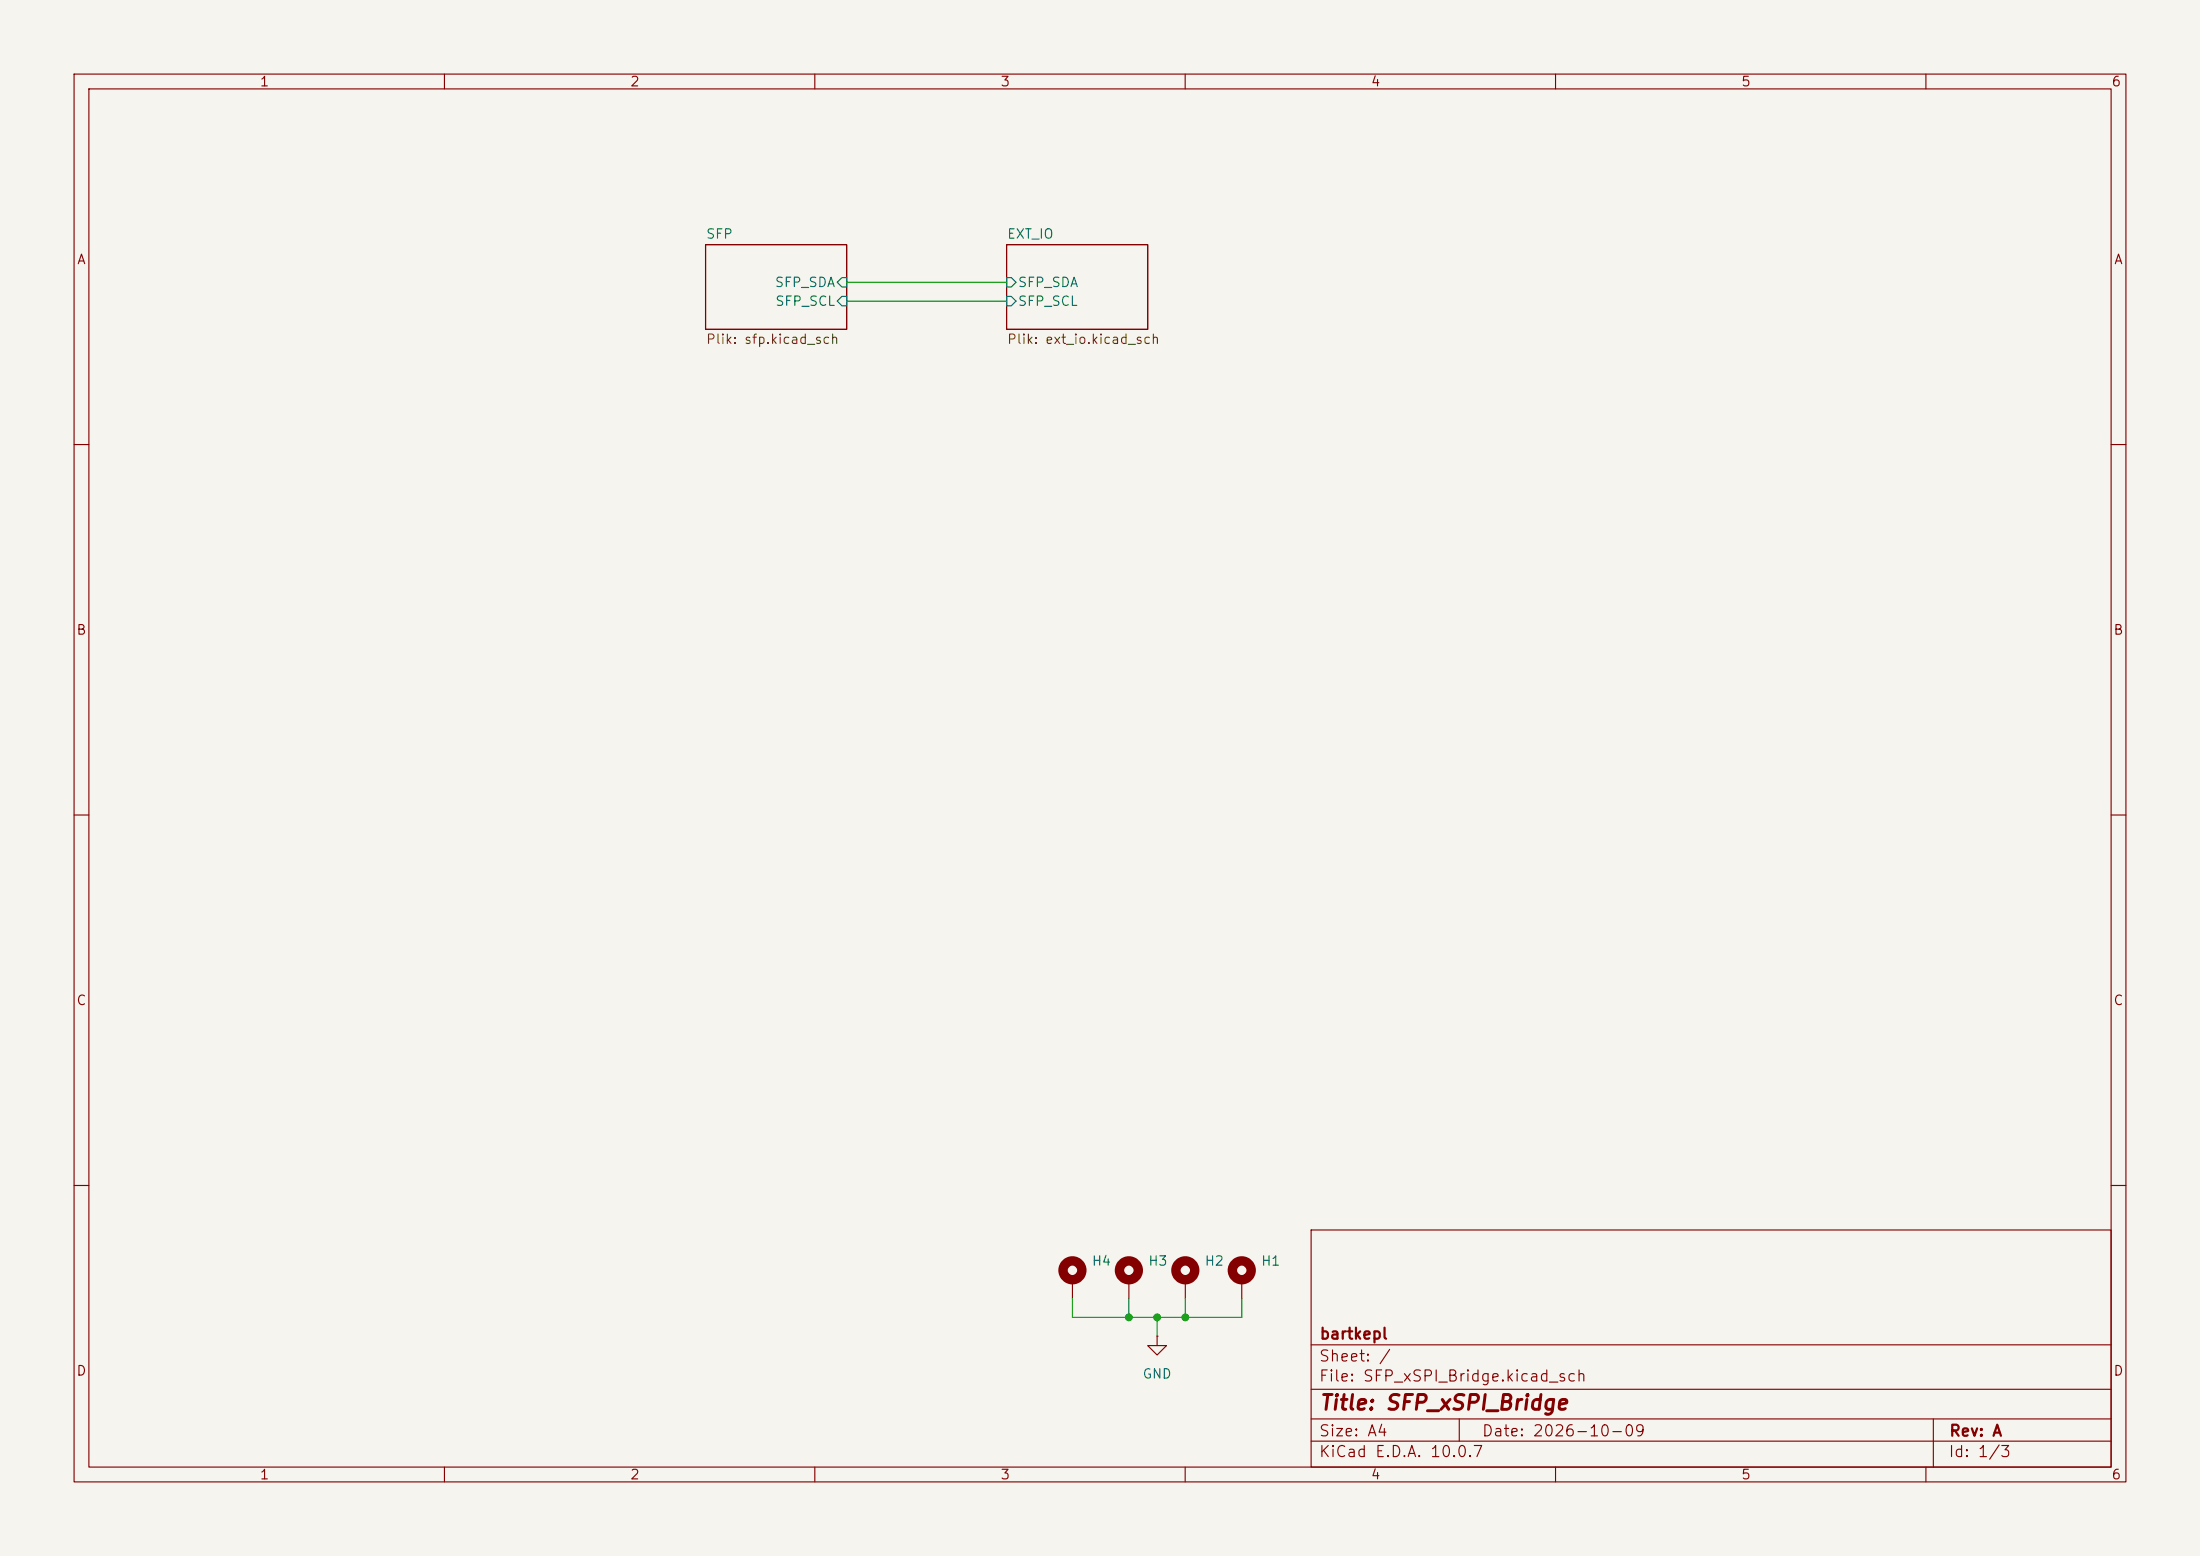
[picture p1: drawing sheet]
(kicad_sch
 (version 20260306)
 (generator "eeschema")
 (generator_version "10.0")
 (paper "A4")
 (title_block
  (title "SFP_xSPI_Bridge")
  (date "2026-10-09")
  (rev "A")
  (company "bartkepl"))
 (lib_symbols
  (symbol "Mechanical:MountingHole_Pad"
   (pin_numbers (hide yes))
   (pin_names
    (offset 1.016) (hide yes)) (exclude_from_sim no) (in_bom no) (on_board yes)
   (in_pos_files yes)
   (duplicate_pin_numbers_are_jumpers no)
   (property "Reference" "H" (at 0 6.35 0) (show_name no) (do_not_autoplace no) (effects (font (size 1.27 1.27))))
   (property "Value" "MountingHole_Pad" (at 0 4.445 0) (show_name no) (do_not_autoplace no) (effects (font (size 1.27 1.27))))
   (property "Footprint" "" (at 0 0 0) (show_name no) (do_not_autoplace no) (hide yes) (effects (font (size 1.27 1.27))))
   (property "Datasheet" "" (at 0 0 0) (show_name no) (do_not_autoplace no) (hide yes) (effects (font (size 1.27 1.27))))
   (property "Description" "Mounting Hole with connection" (at 0 0 0) (show_name no) (do_not_autoplace no) (hide yes) (effects (font (size 1.27 1.27))))
   (symbol "MountingHole_Pad_0_1"
    (circle (center 0 1.27) (radius 1.27) (stroke (width 1.27) (type default)) (fill (type none))))
   (symbol "MountingHole_Pad_1_1"
    (pin input line (at 0 -2.54 90) (length 2.54) (name "1" (effects (font (size 1.27 1.27)))) (number "1" (effects (font (size 1.27 1.27))))))
   (embedded_fonts no))
  (symbol "power:GND"
   (power global)
   (pin_numbers (hide yes))
   (pin_names
    (offset 0) (hide yes)) (exclude_from_sim no) (in_bom yes) (on_board yes)
   (in_pos_files yes)
   (duplicate_pin_numbers_are_jumpers no)
   (property "Reference" "#PWR" (at 0 -6.35 0) (show_name no) (do_not_autoplace no) (hide yes) (effects (font (size 1.27 1.27))))
   (property "Value" "GND" (at 0 -3.81 0) (show_name no) (do_not_autoplace no) (effects (font (size 1.27 1.27))))
   (property "Footprint" "" (at 0 0 0) (show_name no) (do_not_autoplace no) (hide yes) (effects (font (size 1.27 1.27))))
   (property "Datasheet" "" (at 0 0 0) (show_name no) (do_not_autoplace no) (hide yes) (effects (font (size 1.27 1.27))))
   (property "Description" "Power symbol creates a global label with name \"GND\" , ground" (at 0 0 0) (show_name no) (do_not_autoplace no) (hide yes) (effects (font (size 1.27 1.27))))
   (symbol "GND_0_1"
    (polyline (pts (xy 0 0) (xy 0 -1.27) (xy 1.27 -1.27) (xy 0 -2.54) (xy -1.27 -1.27) (xy 0 -1.27)) (stroke (width 0) (type default)) (fill (type none))))
   (symbol "GND_1_1"
    (pin power_in line (at 0 0 270) (length 0) (name "" (effects (font (size 1.27 1.27)))) (number "1" (effects (font (size 1.27 1.27))))))
   (embedded_fonts no)))
 (junction
  (at 160.02 177.8)
  (diameter 0)
  (color 0 0 0 0))
 (junction
  (at 152.4 177.8)
  (diameter 0)
  (color 0 0 0 0))
 (junction
  (at 156.21 177.8)
  (diameter 0)
  (color 0 0 0 0))
 (wire
  (pts (xy 144.78 175.26) (xy 144.78 177.8))
  (stroke (width 0) (type default)))
 (wire
  (pts (xy 152.4 177.8) (xy 152.4 175.26))
  (stroke (width 0) (type default)))
 (wire
  (pts (xy 156.21 177.8) (xy 160.02 177.8))
  (stroke (width 0) (type default)))
 (wire
  (pts (xy 167.64 175.26) (xy 167.64 177.8))
  (stroke (width 0) (type default)))
 (wire
  (pts (xy 167.64 177.8) (xy 160.02 177.8))
  (stroke (width 0) (type default)))
 (wire
  (pts (xy 114.3 40.64) (xy 135.89 40.64))
  (stroke (width 0) (type default)))
 (wire
  (pts (xy 156.21 177.8) (xy 152.4 177.8))
  (stroke (width 0) (type default)))
 (wire
  (pts (xy 114.3 38.1) (xy 135.89 38.1))
  (stroke (width 0) (type default)))
 (wire
  (pts (xy 156.21 177.8) (xy 156.21 180.34))
  (stroke (width 0) (type default)))
 (wire
  (pts (xy 160.02 175.26) (xy 160.02 177.8))
  (stroke (width 0) (type default)))
 (wire
  (pts (xy 144.78 177.8) (xy 152.4 177.8))
  (stroke (width 0) (type default)))
 (symbol
  (lib_id "Mechanical:MountingHole_Pad")
  (at 160.02 172.72 0)
  (unit 1)
  (body_style 1)
  (exclude_from_sim no)
  (in_bom no)
  (on_board yes)
  (in_pos_files yes)
  (dnp no)
  (fields_autoplaced yes)
  (property "Reference" "H2" (at 162.56 170.1799 0) (show_name no) (do_not_autoplace no) (effects (font (size 1.27 1.27)) (justify left)))
  (property "Value" "MountingHole_Pad" (at 162.56 172.7199 0) (hide yes) (show_name no) (do_not_autoplace no) (effects (font (size 1.27 1.27)) (justify left)))
  (property "Footprint" "MountingHole:MountingHole_2.7mm_M2.5_DIN965_Pad" (at 160.02 172.72 0) (hide yes) (show_name no) (do_not_autoplace no) (effects (font (size 1.27 1.27))))
  (property "Datasheet" "" (at 160.02 172.72 0) (hide yes) (show_name no) (do_not_autoplace no) (effects (font (size 1.27 1.27))))
  (property "Description" "Mounting Hole with connection" (at 160.02 172.72 0) (hide yes) (show_name no) (do_not_autoplace no) (effects (font (size 1.27 1.27))))
  (pin "1"))
 (symbol
  (lib_id "Mechanical:MountingHole_Pad")
  (at 152.4 172.72 0)
  (unit 1)
  (body_style 1)
  (exclude_from_sim no)
  (in_bom no)
  (on_board yes)
  (in_pos_files yes)
  (dnp no)
  (fields_autoplaced yes)
  (property "Reference" "H3" (at 154.94 170.1799 0) (show_name no) (do_not_autoplace no) (effects (font (size 1.27 1.27)) (justify left)))
  (property "Value" "MountingHole_Pad" (at 154.94 172.7199 0) (hide yes) (show_name no) (do_not_autoplace no) (effects (font (size 1.27 1.27)) (justify left)))
  (property "Footprint" "MountingHole:MountingHole_2.7mm_M2.5_DIN965_Pad" (at 152.4 172.72 0) (hide yes) (show_name no) (do_not_autoplace no) (effects (font (size 1.27 1.27))))
  (property "Datasheet" "" (at 152.4 172.72 0) (hide yes) (show_name no) (do_not_autoplace no) (effects (font (size 1.27 1.27))))
  (property "Description" "Mounting Hole with connection" (at 152.4 172.72 0) (hide yes) (show_name no) (do_not_autoplace no) (effects (font (size 1.27 1.27))))
  (pin "1"))
 (symbol
  (lib_id "Mechanical:MountingHole_Pad")
  (at 144.78 172.72 0)
  (unit 1)
  (body_style 1)
  (exclude_from_sim no)
  (in_bom no)
  (on_board yes)
  (in_pos_files yes)
  (dnp no)
  (fields_autoplaced yes)
  (property "Reference" "H4" (at 147.32 170.1799 0) (show_name no) (do_not_autoplace no) (effects (font (size 1.27 1.27)) (justify left)))
  (property "Value" "MountingHole_Pad" (at 147.32 172.7199 0) (hide yes) (show_name no) (do_not_autoplace no) (effects (font (size 1.27 1.27)) (justify left)))
  (property "Footprint" "MountingHole:MountingHole_2.7mm_M2.5_DIN965_Pad" (at 144.78 172.72 0) (hide yes) (show_name no) (do_not_autoplace no) (effects (font (size 1.27 1.27))))
  (property "Datasheet" "" (at 144.78 172.72 0) (hide yes) (show_name no) (do_not_autoplace no) (effects (font (size 1.27 1.27))))
  (property "Description" "Mounting Hole with connection" (at 144.78 172.72 0) (hide yes) (show_name no) (do_not_autoplace no) (effects (font (size 1.27 1.27))))
  (pin "1"))
 (symbol
  (lib_id "Mechanical:MountingHole_Pad")
  (at 167.64 172.72 0)
  (unit 1)
  (body_style 1)
  (exclude_from_sim no)
  (in_bom no)
  (on_board yes)
  (in_pos_files yes)
  (dnp no)
  (fields_autoplaced yes)
  (property "Reference" "H1" (at 170.18 170.1799 0) (show_name no) (do_not_autoplace no) (effects (font (size 1.27 1.27)) (justify left)))
  (property "Value" "MountingHole_Pad" (at 170.18 172.7199 0) (hide yes) (show_name no) (do_not_autoplace no) (effects (font (size 1.27 1.27)) (justify left)))
  (property "Footprint" "MountingHole:MountingHole_2.7mm_M2.5_DIN965_Pad" (at 167.64 172.72 0) (hide yes) (show_name no) (do_not_autoplace no) (effects (font (size 1.27 1.27))))
  (property "Datasheet" "" (at 167.64 172.72 0) (hide yes) (show_name no) (do_not_autoplace no) (effects (font (size 1.27 1.27))))
  (property "Description" "Mounting Hole with connection" (at 167.64 172.72 0) (hide yes) (show_name no) (do_not_autoplace no) (effects (font (size 1.27 1.27))))
  (pin "1"))
 (symbol
  (lib_id "power:GND")
  (at 156.21 180.34 0)
  (unit 1)
  (body_style 1)
  (exclude_from_sim no)
  (in_bom yes)
  (on_board yes)
  (in_pos_files yes)
  (dnp no)
  (fields_autoplaced yes)
  (property "Reference" "#PWR022" (at 156.21 186.69 0) (hide yes) (show_name no) (do_not_autoplace no) (effects (font (size 1.27 1.27))))
  (property "Value" "GND" (at 156.21 185.42 0) (show_name no) (do_not_autoplace no) (effects (font (size 1.27 1.27))))
  (property "Footprint" "" (at 156.21 180.34 0) (hide yes) (show_name no) (do_not_autoplace no) (effects (font (size 1.27 1.27))))
  (property "Datasheet" "" (at 156.21 180.34 0) (hide yes) (show_name no) (do_not_autoplace no) (effects (font (size 1.27 1.27))))
  (property "Description" "Power symbol creates a global label with name \"GND\" , ground" (at 156.21 180.34 0) (hide yes) (show_name no) (do_not_autoplace no) (effects (font (size 1.27 1.27))))
  (pin "1"))
 (sheet
  (at 135.89 33.02)
  (size 19.05 11.43)
  (exclude_from_sim no)
  (in_bom yes)
  (on_board yes)
  (dnp no)
  (fields_autoplaced yes)
  (stroke (width 0.1524) (type solid))
  (fill (color 0 0 0 0))
  (property "Sheetname" "EXT_IO" (at 135.89 32.3084 0) (show_name no) (do_not_autoplace no) (effects (font (size 1.27 1.27)) (justify left bottom)))
  (property "Sheetfile" "ext_io.kicad_sch" (at 135.89 45.0346 0) (show_name no) (do_not_autoplace no) (effects (font (size 1.27 1.27)) (justify left top)))
  (pin "SFP_SCL" input (at 135.89 40.64 180) (effects (font (size 1.27 1.27)) (justify left)))
  (pin "SFP_SDA" input (at 135.89 38.1 180) (effects (font (size 1.27 1.27)) (justify left))))
 (sheet
  (at 95.25 33.02)
  (size 19.05 11.43)
  (exclude_from_sim no)
  (in_bom yes)
  (on_board yes)
  (dnp no)
  (fields_autoplaced yes)
  (stroke (width 0.1524) (type solid))
  (fill (color 0 0 0 0))
  (property "Sheetname" "SFP" (at 95.25 32.3084 0) (show_name no) (do_not_autoplace no) (effects (font (size 1.27 1.27)) (justify left bottom)))
  (property "Sheetfile" "sfp.kicad_sch" (at 95.25 45.0346 0) (show_name no) (do_not_autoplace no) (effects (font (size 1.27 1.27)) (justify left top)))
  (pin "SFP_SCL" input (at 114.3 40.64 0) (effects (font (size 1.27 1.27)) (justify right)))
  (pin "SFP_SDA" input (at 114.3 38.1 0) (effects (font (size 1.27 1.27)) (justify right))))
 (sheet_instances
  (path ""
   (page "1")))
 (embedded_fonts no))
